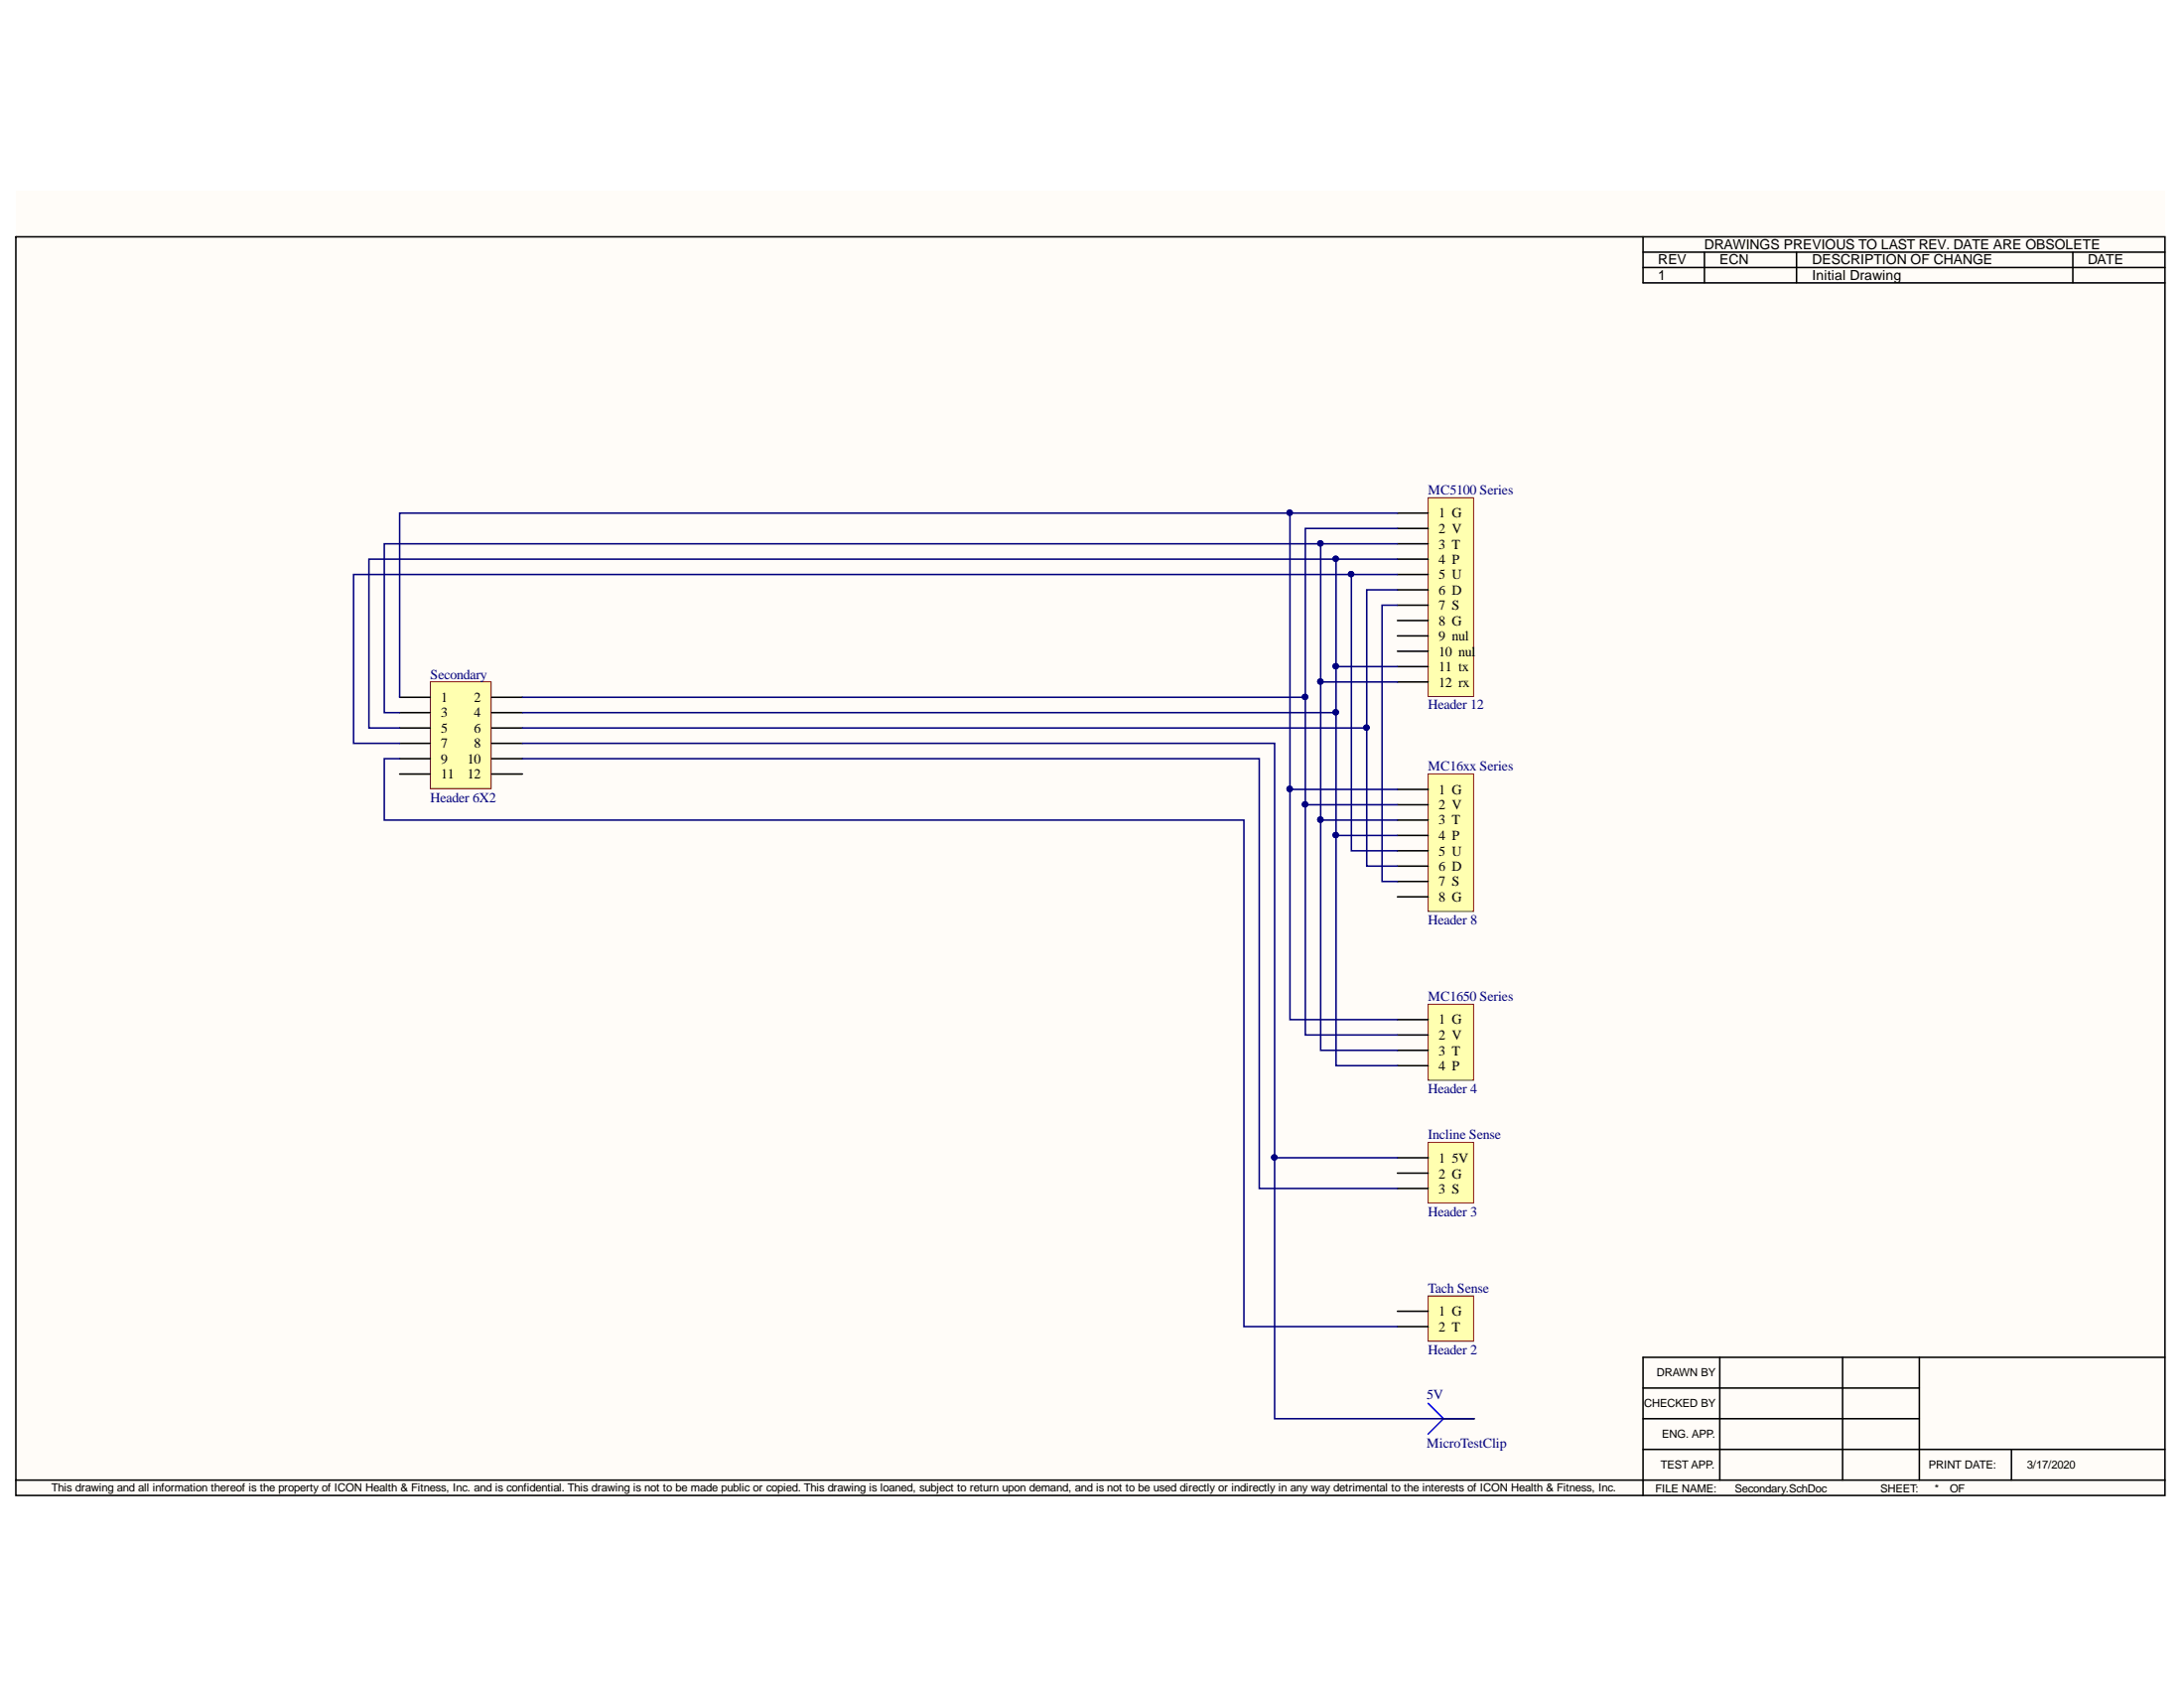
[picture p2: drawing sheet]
<svg xmlns="http://www.w3.org/2000/svg" width="279mm" height="216mm" viewBox="0 0 279 216" stroke-linecap="round" stroke-linejoin="round" font-family="sans-serif">
<path d="M2 24.4h274.9v166.8h-274.9z" fill="#fffcf8"/>
<g fill="none" stroke="#000" stroke-width=".2">
<path d="M2 30.3h275v159h-275zM210.2 32.3h66.8M210.2 30.3v5.9h66.8M210.2 34.2h66.8M218 32.3v3.9M229.8 32.3v3.9M265.2 32.3v3.9M210.2 177.5h35.3M220 173.6v15.7M235.7 173.6v15.7M245.5 173.6v15.7M277 173.6h-66.8v17.7"/>
<path d="M2 189.3v2h275v-2M210.2 185.4h66.8M210.2 181.5h35.3M257.3 185.4v3.9"/>
</g>
<path d="M55.1 87.2h7.7v13.7h-7.7z" fill="#ffffb0" stroke="#800000" stroke-width=".13"/>
<path d="M51.1 89.2h4M51.1 91.1h4M51.1 93.1h4M51.1 95.1h4M51.1 97h4M51.1 99h4M62.9 89.2h3.9M62.9 91.1h3.9M62.9 93.1h3.9M62.9 95.1h3.9M62.9 97h3.9M62.9 99h3.9" fill="none" stroke="#000" stroke-width=".2"/>
<path d="M182.7 63.7h5.8v25.4h-5.8z" fill="#ffffb0" stroke="#800000" stroke-width=".13"/>
<path d="M178.8 65.6h3.9M178.8 67.6h3.9M178.8 69.6h3.9M178.8 71.5h3.9M178.8 73.5h3.9M178.8 75.4h3.9M178.8 77.4h3.9M178.8 79.4h3.9M178.8 81.3h3.9M178.8 83.3h3.9M178.8 85.3h3.9M178.8 87.2h3.9" fill="none" stroke="#000" stroke-width=".2"/>
<path d="M182.7 99h5.8v17.6h-5.8z" fill="#ffffb0" stroke="#800000" stroke-width=".13"/>
<path d="M178.8 101h3.9M178.8 102.9h3.9M178.8 104.9h3.9M178.8 106.9h3.9M178.8 108.8h3.9M178.8 110.8h3.9M178.8 112.7h3.9M178.8 114.7h3.9" fill="none" stroke="#000" stroke-width=".2"/>
<path d="M182.7 128.5h5.8v9.7h-5.8z" fill="#ffffb0" stroke="#800000" stroke-width=".13"/>
<path d="M178.8 130.4h3.9M178.8 132.4h3.9M178.8 134.3h3.9M178.8 136.3h3.9" fill="none" stroke="#000" stroke-width=".2"/>
<path d="M182.7 146.1h5.8v7.8h-5.8z" fill="#ffffb0" stroke="#800000" stroke-width=".13"/>
<path d="M178.8 148.1h3.9M178.8 150h3.9M178.8 152h3.9" fill="none" stroke="#000" stroke-width=".2"/>
<path d="M182.7 165.8h5.8v5.7h-5.8z" fill="#ffffb0" stroke="#800000" stroke-width=".13"/>
<path d="M178.8 167.7h3.9M178.8 169.7h3.9M184.7 181.5h3.9" fill="none" stroke="#000" stroke-width=".2"/>
<path d="M182.7 179.5l2 2-2 1.9" fill="none" stroke="#00f" stroke-width=".2"/>
<g fill="none" stroke="#000080" stroke-width=".2">
<path d="M165 65.6h-113.9v23.6M169 69.6h-119.8v21.5h1.9M170.9 71.5h-123.7v21.6h3.9M172.9 73.5h-127.7v21.6h5.9M178.8 69.6h-9.8v17.6h9.8M178.8 71.5h-7.9v13.8h7.9M178.8 65.6h-13.8v35.4h13.8M178.8 73.5h-5.9v35.3h5.9M178.8 77.4h-2v35.3h2M178.8 67.6h-11.8v35.3h11.8M178.8 75.4h-4v35.4h4M51.1 97h-1.9v7.9h109.9v64.8h19.7"/>
<path d="M66.8 95.1h96.3v53h15.7M66.8 97h94.3v55h17.7M66.8 93.1h108M66.8 91.1h104.1M66.8 89.2h100.2M169 87.2v17.7h9.8M170.9 85.3v21.6h7.9M165 101v29.4h13.8M167 102.9v29.5h11.8M169 104.9v29.4h9.8M170.9 106.9v29.4h7.9M163.1 148.1v33.4h25.5"/>
</g>
<g fill="#000080" stroke="#000080" stroke-width=".13">
<circle cx="168.9" cy="87.2" r=".35"/>
<circle cx="168.9" cy="69.5" r=".35"/>
<circle cx="170.9" cy="85.2" r=".35"/>
<circle cx="170.9" cy="71.5" r=".35"/>
<circle cx="168.9" cy="104.8" r=".35"/>
<circle cx="170.9" cy="106.8" r=".35"/>
<circle cx="165" cy="100.9" r=".35"/>
<circle cx="165" cy="65.6" r=".35"/>
<circle cx="172.8" cy="73.4" r=".35"/>
<circle cx="167" cy="102.9" r=".35"/>
<circle cx="163" cy="148" r=".35"/>
<circle cx="174.8" cy="93.1" r=".35"/>
<circle cx="170.9" cy="91.1" r=".35"/>
<circle cx="167" cy="89.1" r=".35"/>
</g>
<g font-size="1.8">
<text x="212.1" y="33.8">REV</text>
<text x="212.1" y="35.8">1</text>
<text x="218" y="31.9">DRAWINGS PREVIOUS TO LAST REV. DATE ARE OBSOLETE</text>
<text x="220" y="33.8">ECN</text>
<text x="231.8" y="33.8">DESCRIPTION OF CHANGE</text>
<text x="231.8" y="35.8">Initial Drawing</text>
<text x="267.1" y="33.8">DATE</text>
<text x="184" y="66.2">1 G</text>
<text x="184" y="68.2">2 V</text>
<text x="184" y="70.2">3 T</text>
<text x="184" y="72.1">4 P</text>
<text x="184" y="74.1">5 U</text>
<text x="184" y="76">6 D</text>
<text x="184" y="78">7 S</text>
<text x="184" y="80">8 G</text>
<text x="184" y="81.9">9 nul</text>
<text x="184" y="83.9">10 nul</text>
<text x="56.4" y="89.8">1</text>
<text x="60.6" y="89.8">2</text>
<text x="184" y="85.8">11 tx</text>
<text x="184" y="87.9">12 rx</text>
<text x="56.4" y="91.7">3</text>
<text x="56.4" y="93.7">5</text>
<text x="56.4" y="95.6">7</text>
<text x="60.6" y="91.7">4</text>
<text x="60.6" y="93.7">6</text>
<text x="60.6" y="95.6">8</text>
<text x="56.4" y="97.7">9</text>
<text x="56.4" y="99.6">11</text>
<text x="59.8" y="97.7">10</text>
<text x="59.8" y="99.6">12</text>
<text x="184" y="101.6">1 G</text>
<text x="184" y="103.5">2 V</text>
<text x="184" y="105.4">3 T</text>
<text x="184" y="107.5">4 P</text>
<text x="184" y="109.4">5 U</text>
<text x="184" y="111.4">6 D</text>
<text x="184" y="113.3">7 S</text>
<text x="184" y="115.3">8 G</text>
<text x="184" y="131">1 G</text>
<text x="184" y="133">2 V</text>
<text x="184" y="135">3 T</text>
<text x="184" y="136.9">4 P</text>
<text x="184" y="148.7">1</text>
<text x="185.7" y="148.7">5V</text>
<text x="184" y="150.7">2 G</text>
<text x="184" y="152.6">3 S</text>
<text x="184" y="168.3">1 G</text>
<text x="184" y="170.3">2 T</text>
</g>
<g font-size="1.8" fill="#000080">
<text x="182.7" y="63.3">MC5100 Series</text>
<text x="55.1" y="86.8">Secondary</text>
<text x="182.7" y="90.7">Header 12</text>
<text x="182.7" y="98.6">MC16xx Series</text>
<text x="55.1" y="102.6">Header 6X2</text>
<text x="182.7" y="118.2">Header 8</text>
<text x="182.7" y="128">MC1650 Series</text>
<text x="182.7" y="139.9">Header 4</text>
<text x="182.7" y="145.7">Incline Sense</text>
<text x="182.7" y="155.6">Header 3</text>
<text x="182.7" y="165.4">Tach Sense</text>
<text x="182.7" y="173.3">Header 2</text>
<text x="182.5" y="178.9">5V</text>
<text x="182.5" y="185.2">MicroTestClip</text>
</g>
<g font-size="1.4">
<text x="210.4" y="179.9">CHECKED BY</text>
<text x="212" y="176.1">DRAWN BY</text>
<text x="212.6" y="183.9">ENG. APP.</text>
<text x="6.6" y="190.8">This drawing and all information thereof is the property of ICON Health &amp; Fitness, Inc. and is confidential. This drawing is not to be made public or copied. This drawing is loaned, subject to return upon demand, and is not to be used directly or indirectly in any way detrimental to the interests of ICON Health &amp; Fitness, Inc.</text>
<text x="211.8" y="190.9">FILE NAME:</text>
<text x="212.5" y="187.8">TEST APP.</text>
<text x="221.9" y="190.9">Secondary.SchDoc</text>
<text x="240.5" y="190.9">SHEET:</text>
<text x="246.7" y="187.8">PRINT DATE:</text>
<text x="247.5" y="190.9">*</text>
<text x="249.4" y="190.9">OF</text>
<text x="259.3" y="187.8">3/17/2020</text>
</g>
</svg>
